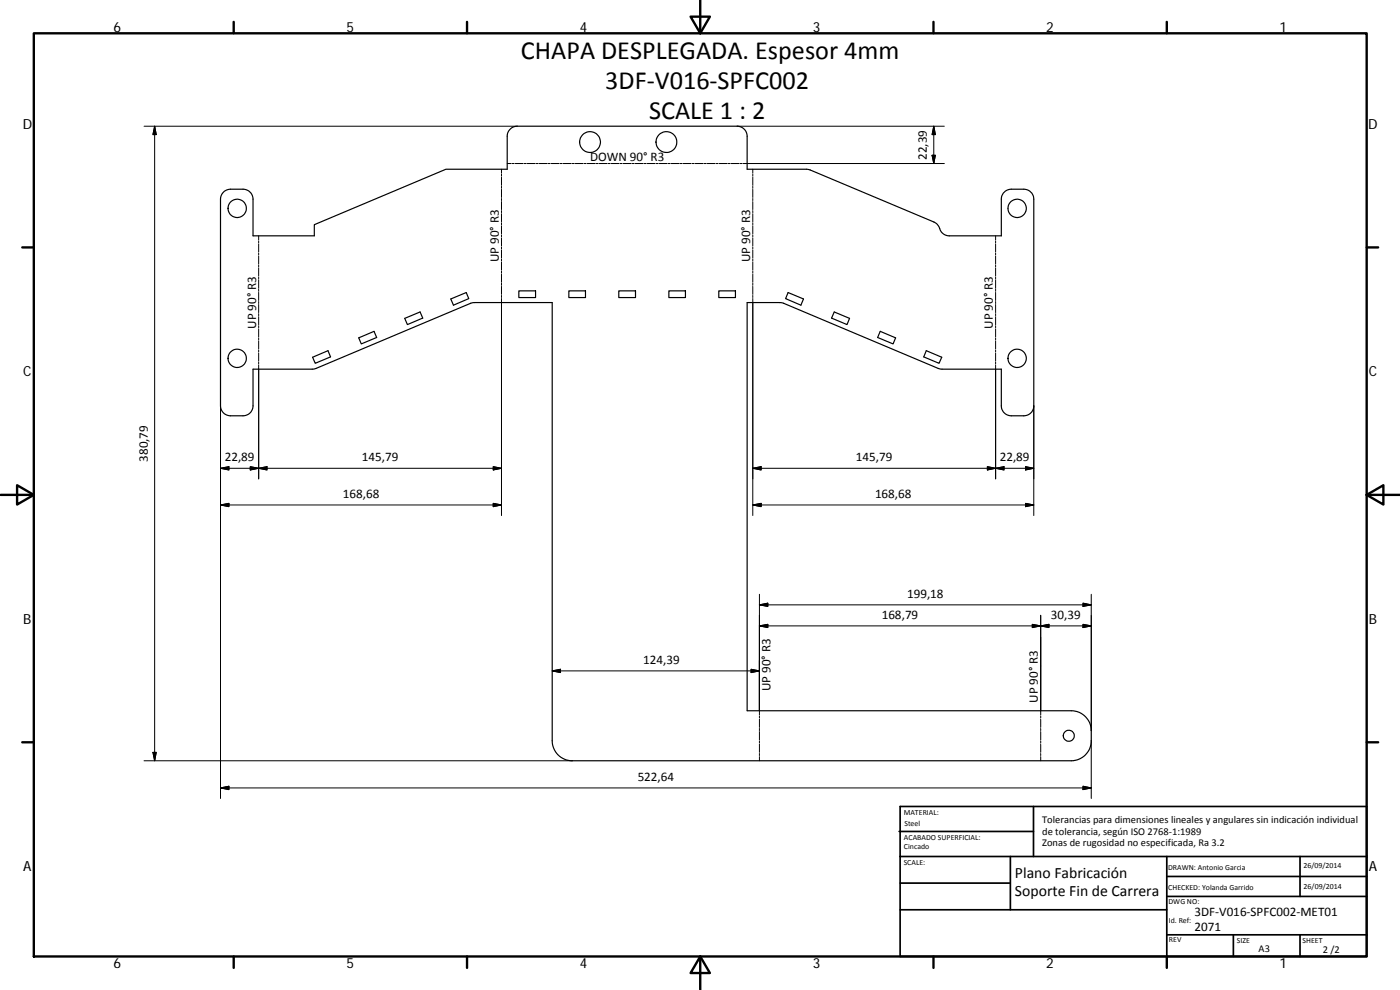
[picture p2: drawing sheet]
<svg xmlns="http://www.w3.org/2000/svg" width="420mm" height="297mm" viewBox="0 0 420 297" stroke-linecap="round" stroke-linejoin="round" font-family="sans-serif">
<g fill="none" stroke="#000" stroke-width=".36">
<path d="M67.1 57.7l.6-.5 1.1-.4h4.1a3 3 0 0 1 3 3v11h18.4v-3.4l39.5-16.6h18.4v-9.9a3 3 0 0 1 3-3h66a3 3 0 0 1 3 3v9.9l18.6 .1 37.5 15.7a3.8 3.8 0 0 1 2 2.7 2.93 2.93 0 0 0 2.6 1.5h15.6v-11a3 3 0 0 1 3-3h3.8a3 3 0 0 1 2.9 3v62a3 3 0 0 1-2.9 3h-3.8a3 3 0 0 1-3-3v-11l-18.6-.1-46.7-19.7-1.2-.2h-9.8v122.5h97.3a6 6 0 0 1 6 5.9v3.1a6 6 0 0 1-6 6h-149.8a6 6 0 0 1-6-6v-131.5l-24.1 .1-47.1 19.8-18.6 .1v11a3 3 0 0 1-3 3h-3.7a3 3 0 0 1-3-3v-62l.2-1.2zM121.5 95.5l4.6-1.9 .8 1.8-4.6 2zM135.3 89.7l4.6-1.9 .8 1.8-4.6 2zM155.7 87.3h5v2h-5zM170.7 87.3h5v2h-5zM185.7 87.3h5v2h-5zM200.7 87.3h5v2h-5zM215.7 87.3h5v2h-5zM236.5 87.8l4.6 1.9-.7 1.9-4.6-2zM250.4 93.6l4.6 1.9-.8 1.9-4.6-2zM264.2 99.4l4.6 2-.8 1.8-4.6-1.9zM93.8 107.2l4.6-2 .8 1.9-4.6 1.9z"/>
<path d="M107.7 101.4l4.6-2 .7 1.9-4.6 1.9zM278 105.2l4.6 2-.8 1.8-4.6-1.9z"/>
<circle cx="177.1" cy="42.6" r="3.1"/>
<circle cx="200" cy="42.6" r="3.1"/>
<circle cx="71.2" cy="62.5" r="2.74"/>
<circle cx="305.3" cy="62.5" r="2.75"/>
<circle cx="71.2" cy="107.5" r="2.74"/>
<circle cx="305.3" cy="107.5" r="2.75"/>
<circle cx="320.8" cy="220.8" r="1.66"/>
</g>
<g fill="none" stroke="#000" stroke-width=".3">
<path d="M43.2 37.9h112M46.4 37.9l.5 2.5h-1zM46.4 37.9v190.4M221.2 37.9h62.2M280.2 37.9v11.2M280.2 37.9l.5 2.5h-1zM150.5 50.8v1.2M150.5 52.3v.6M150.5 53.2v2.4M150.5 55.9v.6M150.5 56.8v2.4M150.5 59.6v.6"/>
<path d="M152.2 49.1h1.2M153.7 49.1h.6M154.6 49.1h2.4M157.3 49.1h.6M158.2 49.1h2.4M160.9 49.1h.6M161.8 49.1h2.4M164.5 49.1h.6M165.4 49.1h2.4M168.1 49.1h.6M169 49.1h2.4M171.7 49.1h.6"/>
<path d="M172.6 49.1h2.4M175.3 49.1h.6M176.2 49.1h2.4M178.9 49.1h.6M179.8 49.1h2.4M182.5 49.1h.6M183.4 49.1h2.4M186.1 49.1h.6M187 49.1h2.4M189.7 49.1h.6M190.6 49.1h2.4M193.3 49.1h.6"/>
<path d="M194.2 49.1h2.4M196.9 49.1h.6M197.8 49.1h2.4M200.5 49.1h.6M201.4 49.1h2.4M204.1 49.1h.6M205 49.1h2.4M207.7 49.1h.6M208.6 49.1h2.4M211.3 49.1h.6M212.2 49.1h2.4M214.9 49.1h.6"/>
<path d="M215.8 49.1h2.4M218.5 49.1h.6M219.4 49.1h2.4M222.1 49.1h.6M225.9 50.8v1.2M225.9 52.3v.6M225.9 53.2v2.4M225.9 55.9v.6M225.9 56.8v2.4M225.9 59.6v.6M279.7 46.6h1l-.5 2.5zM283.4 49.1h-60.4"/>
<path d="M77.6 70.8v1.2M77.6 72.3v.6M77.6 73.2v2.4M77.6 75.9v.6M77.6 76.8v2.4M77.6 79.5v.7M150.5 60.5v2.4M150.5 63.2v.6M150.5 64.1v2.4M150.5 66.8v.6M150.5 67.7v2.4M150.5 70.5v.6"/>
<path d="M150.5 71.4v2.4M150.5 74.1v.6M150.5 75v2.4M150.5 77.7v.6M150.5 78.6v2.5M225.9 60.5v2.4M225.9 63.2v.6M225.9 64.1v2.4M225.9 66.8v.6M225.9 67.7v2.4M225.9 70.5v.6M225.9 71.4v2.4"/>
<path d="M225.9 74.1v.6M225.9 75v2.4M225.9 77.7v.6M225.9 78.6v2.5M298.8 70.8v1.2M298.8 72.3v.6M298.8 73.2v2.4M298.8 75.9v.6M298.8 76.8v2.4M298.8 79.5v.7M77.6 80.5v2.4M77.6 83.2v.6"/>
<path d="M77.6 84.1v2.4M77.6 86.8v.6M77.6 87.7v2.5M77.6 90.5v.6M77.6 91.4v2.4M77.6 94.1v.6M77.6 95v2.4M77.6 97.7v.6M77.6 98.7v2.4M150.5 81.4v.6M150.5 82.3v2.4M150.5 85v.6"/>
<path d="M150.5 85.9v2.4M150.5 88.6v.7M150.5 89.6v65.1M225.9 81.4v.6M225.9 82.3v2.4M225.9 85v.6M225.9 85.9v2.4M225.9 88.6v.7M225.9 89.6v65.1M298.8 80.5v2.4M298.8 83.2v.6M298.8 84.1v2.4"/>
<path d="M298.8 86.8v.6M298.8 87.7v2.5M298.8 90.5v.6M298.8 91.4v2.4M298.8 94.1v.6M298.8 95v2.4M298.8 97.7v.6M298.8 98.7v2.4M77.6 101.4v.6M77.6 102.3v2.4M77.6 105v.6M77.6 105.9v2.5"/>
<path d="M77.6 108.6v.6M77.6 109.5v34.2M298.8 101.4v.6M298.8 102.3v2.4M298.8 105v.6M298.8 105.9v2.5M298.8 108.6v.6M298.8 109.5v34.2M66.2 121.8v117.8M310.2 121.8v32.9M66.2 140.5l2.5-.5v1zM66.2 151.5l2.5-.5v1z"/>
<path d="M66.2 140.5h84.3M66.2 151.5h84.3M75.1 140l2.5 .5-2.5 .5zM77.6 140.5l2.5-.5v1zM148 151l2.5 .5-2.5 .5zM148 140l2.5 .5-2.5 .5zM225.9 140.5l2.5-.5v1zM225.9 151.5l2.5-.5v1zM225.9 151.5h84.3M225.9 140.5h84.3M296.3 140l2.5 .5-2.5 .5zM298.8 140.5l2.5-.5v1z"/>
<path d="M307.8 140l2.4 .5-2.4 .5zM307.8 151l2.4 .5-2.4 .5zM227.9 178.3v36.2M327.5 178.3v40.9M227.9 181.5l2.5-.5v.9zM227.9 187.8l2.5-.5v1zM227.9 187.8h99.6M227.9 181.5h99.6M309.8 187.3l2.5 .5-2.5 .5zM312.3 184.6v29.9M312.3 187.8l2.5-.5v1zM325 187.3l2.5 .5-2.5 .5z"/>
<path d="M325 181l2.5 .5-2.5 .4zM165.7 201.3l2.5-.5v1zM165.7 201.3h62.2M225.4 200.8l2.5 .5-2.5 .5zM227.9 214.8v.6M227.9 215.8v2.4M227.9 218.6v.6M227.9 219.5v2.5M312.3 214.8v.6M312.3 215.8v2.4M312.3 218.6v.6M312.3 219.5v2.5"/>
<path d="M43.2 228.3h128.5M45.9 225.7h1l-.5 2.6zM66.2 236.4l2.5-.5v1zM66.2 236.4h261.3M227.9 222.3v.6M227.9 223.3v2.4M227.9 226.1v.6M227.9 227v1.3M312.3 222.3v.6M312.3 223.3v2.4M312.3 226.1v.6M312.3 227v1.3"/>
<path d="M325 235.9l2.5 .5-2.5 .5zM327.5 222.3v17.3"/>
</g>
<g fill="none" stroke="#000" stroke-width=".71">
<path d="M10.1 10h400.1v277h-400.1zM70.1 6.6v3.4M140.2 6.6v3.4M207.3 5h5.8l-2.9 5zM210.2 0v10M280.2 6.6v3.4M350.2 6.6v3.4M6.7 74.2h3.4M410.2 74.2h3.4M.2 148.5h9.9M5.1 145.6l5 2.9-5 2.9zM410.2 148.5l5-2.9v5.8z"/>
<path d="M410.2 148.5h9.9M6.7 222.7h3.4M410.2 222.7h3.4M70.1 287v3.4M140.2 287v3.4M210.2 287l2.9 5h-5.8zM210.2 287v10M280.2 287v3.4M350.2 287v3.4"/>
</g>
<g fill="none" stroke="#000" stroke-width=".51">
<path d="M269.8 249.5h40.4M270.1 257h140.1M270.1 242h140.1v45h-140.1zM303.2 257v16M310.2 242v15M350.2 257v30M390.2 257v12M270.1 273h80.1M270.1 265h33.1M350.2 269h60M350.2 263h60M350.2 280.5h60"/>
<path d="M370.2 280.5v6.5M390.2 280.5v6.5"/>
</g>
<g fill="#000" stroke="#000" stroke-width=".3">
<path d="M46.4 37.9l.5 2.5h-1zM279.7 46.6h1l-.5 2.5zM280.2 37.9l.5 2.5h-1zM66.2 140.5l2.5-.5v1zM66.2 151.5l2.5-.5v1zM75.1 140l2.5 .5-2.5 .5zM77.6 140.5l2.5-.5v1zM148 151l2.5 .5-2.5 .5zM148 140l2.5 .5-2.5 .5zM225.9 140.5l2.5-.5v1zM225.9 151.5l2.5-.5v1zM296.3 140l2.5 .5-2.5 .5z"/>
<path d="M298.8 140.5l2.5-.5v1zM307.8 140l2.4 .5-2.4 .5zM307.8 151l2.4 .5-2.4 .5zM227.9 181.5l2.5-.5v.9zM227.9 187.8l2.5-.5v1zM309.8 187.3l2.5 .5-2.5 .5zM312.3 187.8l2.5-.5v1zM325 187.3l2.5 .5-2.5 .5zM325 181l2.5 .5-2.5 .4zM165.7 201.3l2.5-.5v1zM225.4 200.8l2.5 .5-2.5 .5zM45.9 225.7h1l-.5 2.6z"/>
<path d="M66.2 236.4l2.5-.5v1zM325 235.9l2.5 .5-2.5 .5z"/>
</g>
<g font-size="7.9">
<text x="156.3" y="17.7">CHAPA DESPLEGADA. Espesor 4mm</text>
<text x="181.6" y="26.6">3DF‐V016‐SPFC002</text>
<text x="194.8" y="35.6">SCALE 1 : 2</text>
</g>
<g font-size="4.7">
<text x="304.6" y="263.5">Plano Fabricación</text>
<text x="304.6" y="268.9">Soporte Fin de Carrera</text>
</g>
<g font-size="4.2">
<text x="34" y="9.6">6</text>
<text x="104" y="9.6">5</text>
<text x="174" y="9.6">4</text>
<text x="244" y="9.6">3</text>
<text x="314" y="9.6">2</text>
<text x="384" y="9.6">1</text>
<text x="6.8" y="38.7">D</text>
<text x="410.6" y="38.7">D</text>
<text x="7" y="112.9">C</text>
<text x="410.8" y="112.9">C</text>
<text x="7" y="187.1">B</text>
<text x="410.8" y="187.1">B</text>
<text x="7" y="261.3">A</text>
<text x="410.8" y="261.3">A</text>
<text x="34" y="290.4">6</text>
<text x="104" y="290.4">5</text>
<text x="174" y="290.4">4</text>
<text x="244" y="290.4">3</text>
<text x="314" y="290.4">2</text>
<text x="384" y="290.4">1</text>
</g>
<g font-size="3.9">
<text x="278.1" y="48" transform="rotate(-90 278.1 48)">22,39</text>
<text x="177.1" y="48.3">DOWN 90° R3</text>
<text x="149.7" y="78.7" transform="rotate(-90 149.7 78.7)">UP 90° R3</text>
<text x="225.1" y="78.7" transform="rotate(-90 225.1 78.7)">UP 90° R3</text>
<text x="76.8" y="98.7" transform="rotate(-90 76.8 98.7)">UP 90° R3</text>
<text x="298" y="98.7" transform="rotate(-90 298 98.7)">UP 90° R3</text>
<text x="44.3" y="138.6" transform="rotate(-90 44.3 138.6)">380,79</text>
<text x="67.4" y="138.5">22,89</text>
<text x="108.6" y="138.5">145,79</text>
<text x="256.9" y="138.5">145,79</text>
<text x="300" y="138.5">22,89</text>
<text x="102.9" y="149.4">168,68</text>
<text x="262.6" y="149.4">168,68</text>
<text x="272.2" y="179.4">199,18</text>
<text x="264.6" y="185.7">168,79</text>
<text x="315.4" y="185.7">30,39</text>
<text x="193" y="199.2">124,39</text>
<text x="231.3" y="207.4" transform="rotate(-90 231.3 207.4)">UP 90° R3</text>
<text x="311.5" y="210.9" transform="rotate(-90 311.5 210.9)">UP 90° R3</text>
<text x="191.4" y="234.3">522,64</text>
<text x="358.5" y="274.9">3DF‐V016‐SPFC002‐MET01</text>
<text x="358.5" y="279.4">2071</text>
</g>
<g font-size="3.1">
<text x="312.8" y="246.8">Tolerancias para dimensiones lineales y angulares sin indicación individual</text>
<text x="312.8" y="250.4">de tolerancia, según ISO 2768‐1:1989</text>
<text x="312.8" y="254">Zonas de rugosidad no especificada, Ra 3.2</text>
<text x="377.7" y="285.6">A3</text>
<text x="397" y="285.9">2 /2</text>
</g>
<g font-size="2.4">
<text x="271.2" y="244.4">MATERIAL:</text>
<text x="271.3" y="251.9">ACABADO SUPERFICIAL:</text>
<text x="271.4" y="247.9">Steel</text>
<text x="271.3" y="254.6">Cincado</text>
<text x="271.2" y="259.7">SCALE:</text>
<text x="350.6" y="260.9">DRAWN: Antonio Garcia</text>
<text x="391.2" y="260.6">26/09/2014</text>
<text x="350.6" y="267">CHECKED: Yolanda Garrido</text>
<text x="391.2" y="266.6">26/09/2014</text>
<text x="350.7" y="271.4">DWG NO:</text>
<text x="350.8" y="276.8">Id. Ref:</text>
<text x="350.8" y="282.8">REV</text>
<text x="371.2" y="282.9">SIZE</text>
<text x="390.9" y="282.9">SHEET</text>
</g>
</svg>
